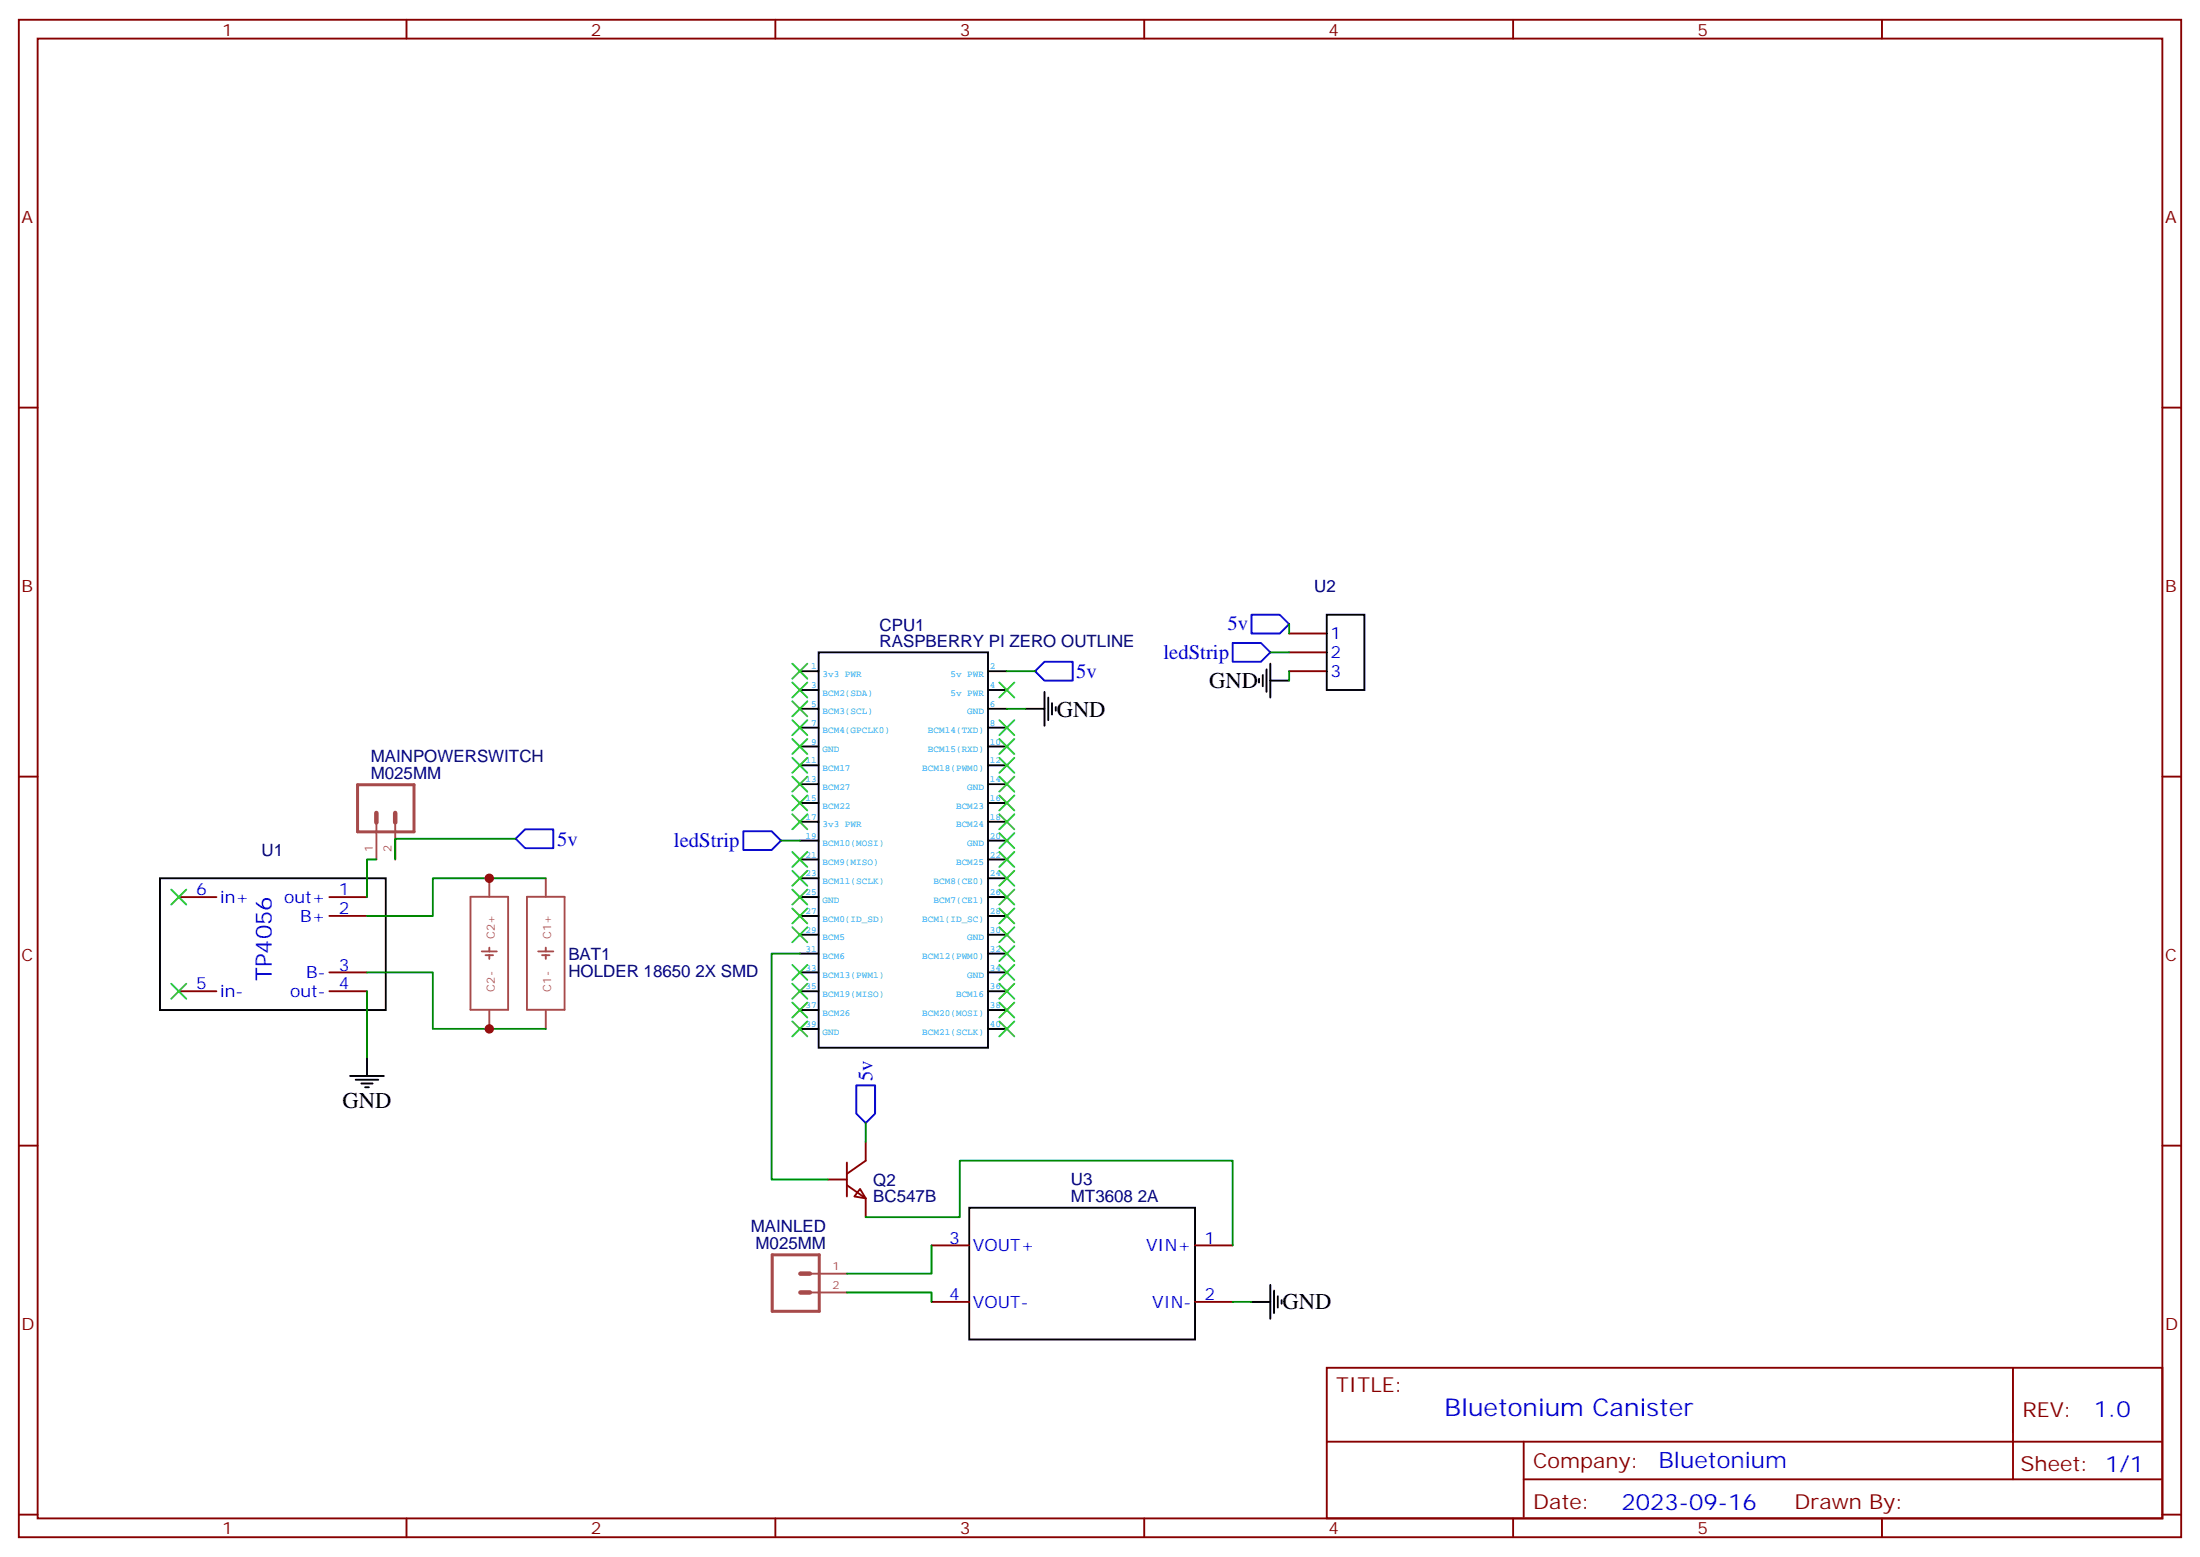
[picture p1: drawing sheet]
<svg xmlns="http://www.w3.org/2000/svg" width="412mm" height="292mm" viewBox="0 0 412 292" stroke-linecap="round" stroke-linejoin="round" font-family="sans-serif">
<g fill="none" stroke="#870000" stroke-width=".35">
<path d="M3.5 3.7h405.4v284.3h-405.4zM7.1 7.2h398.2v277.3h-398.2zM76.2 3.7v3.5M145.3 3.7v3.5M214.5 3.7v3.5M283.6 3.7v3.5M352.8 3.7v3.5M3.5 76.4h3.6M405.3 76.4h3.6M241.7 118.7h7M241.7 122.2h7M241.7 125.8h7"/>
<path d="M3.5 145.5h3.6M405.3 145.5h3.6M33.5 168.1h7.1M61.7 168.1h7.1M61.7 171.6h7.1M33.5 185.7h7.1M61.7 182.2h7.1M61.7 185.7h7.1M3.5 214.7h3.6M158.7 217.8v6.4M162.3 214v3.5l-3.6 2.5M405.3 214.7h3.6"/>
<path d="M155.2 221h3.5M158.7 222.1l3.6 2.4v3.6M161.2 222.8l1.1 1.7-2.1-.3zM174.6 233.4h7.1M224 233.4h7.1M174.6 243.9h7.1M224 243.9h7.1M248.7 256.3h156.6v28.2h-156.6zM377.3 256.3v20.9M248.7 270.1h156.5M285.6 277.2h119.6M285.6 270.1v14.2"/>
<path d="M3.5 283.8h3.6M76.2 284.5v3.5M145.3 284.5v3.5M214.5 284.5v3.5M283.6 284.5v3.5M352.8 284.5v3.5M405.3 283.8h3.6"/>
</g>
<g fill="none" stroke="#000" stroke-width=".35">
<path d="M248.7 115.2h7.1v14.1h-7.1zM149.9 125.8h3.6M149.9 129.3h3.6M149.9 132.8h3.6M149.9 136.3h3.6M149.9 139.9h3.6M153.5 122.2h31.7v74.1h-31.7zM185.2 125.8h3.5M185.2 129.3h3.5M185.2 132.8h3.5M185.2 136.3h3.5M185.2 139.9h3.5"/>
<path d="M192.3 132.8h3.5M195.8 129.6v6.4M196.5 130.7v4.2M197.2 131.8v2.1M197.9 132.5v.7M236 127.2v.7M236.7 126.5v2.1M237.4 125.4v4.2M238.1 127.5h3.6M238.1 124.4v6.3M149.9 143.4h3.6M149.9 146.9h3.6"/>
<path d="M149.9 150.5h3.6M149.9 154h3.6M149.9 157.5h3.6M185.2 143.4h3.5M185.2 146.9h3.5M185.2 150.5h3.5M185.2 154h3.5M185.2 157.5h3.5M30 164.6h42.3v24.7h-42.3zM149.9 161h3.6M149.9 164.6h3.6M149.9 168.1h3.6"/>
<path d="M149.9 171.6h3.6M149.9 175.2h3.6M149.9 178.7h3.6M185.2 161h3.5M185.2 164.6h3.5M185.2 168.1h3.5M185.2 171.6h3.5M185.2 175.2h3.5M185.2 178.7h3.5M68.8 198.1v3.5M149.9 182.2h3.6M149.9 185.7h3.6"/>
<path d="M149.9 189.3h3.6M149.9 192.8h3.6M185.2 182.2h3.5M185.2 185.7h3.5M185.2 189.3h3.5M185.2 192.8h3.5M65.6 201.6h6.4M66.7 202.3h4.2M67.7 203h2.1M68.4 203.7h.7M181.7 226.3h42.3v24.7h-42.3zM234.6 243.9h3.5"/>
<path d="M238.1 240.8v6.3M238.8 241.8v4.3M239.5 242.9v2.1M240.2 243.6v.7"/>
</g>
<g fill="none" stroke="#a64a4a" stroke-width=".35">
<path d="M70.6 154.1v6.9M74.1 154.1v6.9M88.2 168h7v21.2h-7zM90.3 178.3h2.8M91 179h1.4M91.7 164.6v3.4M91.7 177.6v.7M91.7 179v.7M98.8 168h7v21.2h-7zM100.9 178.3h2.8M101.6 179h1.4M102.3 164.6v3.4"/>
<path d="M102.3 177.6v.7M102.3 179v.7M91.7 189.3v3.5M102.3 189.3v3.5M151.8 238.7h6.9M151.8 242.2h6.9"/>
</g>
<g fill="none" stroke="#008700" stroke-width=".35">
<path d="M241.7 116.9v1.8M188.7 132.8h3.6M188.7 125.8h5.3M238.1 122.2h3.6M241.7 125.8v1.7M96.7 157.2h-22.6v3.8M146.4 157.5h3.5M70.6 161h-1.8v7.1M102.3 164.6h-21.2v7h-12.3M149.9 178.7h-5.3v42.3h10.6M68.8 182.2h12.3v10.6h21.2M68.8 185.7v12.4"/>
<path d="M162.3 210.4v3.6M162.3 228.1h17.6v-10.6h51.2v15.9M174.6 233.4v5.3h-15.9M158.7 242.2h15.9v1.7M231.1 243.9h3.5"/>
</g>
<path d="M234.6 115.2h5.3l1.8 1.7-1.8 1.8h-5.3zM194 125.8l1.8-1.8h5.3v3.5h-5.3zM231.1 120.5h5.3l1.7 1.7-1.7 1.8h-5.3zM96.7 157.2l1.7-1.8h5.3v3.5h-5.3zM139.3 155.8h5.3l1.8 1.7-1.8 1.8h-5.3zM160.5 203.4h3.5v5.3l-1.7 1.7-1.8-1.7z" fill="none" stroke="#00f" stroke-width=".35"/>
<path d="M67 147h10.6v8.9h-10.6zM144.8 235.1h8.8v10.6h-8.8z" fill="none" stroke="#a64a4a" stroke-width=".56"/>
<path d="M70.6 152.3v1.8M74.1 152.3v1.8M150 238.7h1.8M150 242.2h1.8" fill="none" stroke="#a64a4a" stroke-width=".85"/>
<g fill="none" stroke="#3c3" stroke-width=".35">
<path d="M148.5 124.4l2.8 2.8M148.5 127.9l2.8 2.8M148.5 131.4l2.8 2.8M148.5 134.9l2.8 2.9M148.5 138.5l2.8 2.8M151.3 124.4l-2.8 2.8M151.3 127.9l-2.8 2.8M151.3 131.4l-2.8 2.8M151.3 134.9l-2.8 2.9M151.3 138.5l-2.8 2.8M187.3 127.9l2.8 2.8M187.3 134.9l2.8 2.9"/>
<path d="M187.3 138.5l2.8 2.8M190.1 127.9l-2.8 2.8M190.1 134.9l-2.8 2.9M190.1 138.5l-2.8 2.8M148.5 142l2.8 2.8M148.5 145.5l2.8 2.8M148.5 149l2.8 2.9M148.5 152.6l2.8 2.8M148.5 159.6l2.8 2.9M151.3 142l-2.8 2.8M151.3 145.5l-2.8 2.8M151.3 149l-2.8 2.9"/>
<path d="M151.3 152.6l-2.8 2.8M151.3 159.6l-2.8 2.9M187.3 142l2.8 2.8M187.3 145.5l2.8 2.8M187.3 149l2.8 2.9M187.3 152.6l2.8 2.8M187.3 156.1l2.8 2.8M187.3 159.6l2.8 2.9M190.1 145.5l-2.8 2.8M190.1 149l-2.8 2.9M190.1 152.6l-2.8 2.8M190.1 142l-2.8 2.8"/>
<path d="M190.1 156.1l-2.8 2.8M190.1 159.6l-2.8 2.9M32.1 166.7l2.8 2.8M34.9 166.7l-2.8 2.8M148.5 163.2l2.8 2.8M148.5 166.7l2.8 2.8M148.5 170.2l2.8 2.8M148.5 173.7l2.8 2.9M151.3 163.2l-2.8 2.8M151.3 166.7l-2.8 2.8M151.3 170.2l-2.8 2.8M151.3 173.7l-2.8 2.9"/>
<path d="M187.3 163.2l2.8 2.8M187.3 166.7l2.8 2.8M187.3 170.2l2.8 2.8M187.3 173.7l2.8 2.9M187.3 177.3l2.8 2.8M190.1 163.2l-2.8 2.8M190.1 166.7l-2.8 2.8M190.1 170.2l-2.8 2.8M190.1 173.7l-2.8 2.9M190.1 177.3l-2.8 2.8M32.1 184.3l2.8 2.8M34.9 184.3l-2.8 2.8"/>
<path d="M148.5 180.8l2.8 2.8M148.5 184.3l2.8 2.8M148.5 187.9l2.8 2.8M148.5 191.4l2.8 2.8M151.3 180.8l-2.8 2.8M151.3 184.3l-2.8 2.8M151.3 187.9l-2.8 2.8M151.3 191.4l-2.8 2.8M187.3 180.8l2.8 2.8M187.3 184.3l2.8 2.8M187.3 187.9l2.8 2.8M187.3 191.4l2.8 2.8"/>
<path d="M190.1 180.8l-2.8 2.8M190.1 184.3l-2.8 2.8M190.1 187.9l-2.8 2.8M190.1 191.4l-2.8 2.8"/>
</g>
<g fill="#c00">
<circle cx="91.7" cy="164.6" r=".88"/>
<circle cx="91.7" cy="192.8" r=".88"/>
</g>
<text font-size="4.6" fill="#00f" x="270.8" y="265.3">Bluetonium Canister</text>
<g font-size="4.2">
<text x="226.7" y="129">GND</text>
<text x="198.1" y="134.3">GND</text>
<text x="64.2" y="207.7">GND</text>
<text x="240.4" y="245.4">GND</text>
</g>
<g font-size="4.2" fill="#00f">
<text x="51" y="183.9" transform="rotate(-90 51 183.9)">TP4056</text>
<text x="392.5" y="265.6">1.0</text>
<text x="310.9" y="275.1">Bluetonium</text>
<text x="304" y="282.9">2023-09-16</text>
</g>
<g font-size="3.9" fill="#00f">
<text x="230.1" y="118.1">5v</text>
<text x="218.1" y="123.5">ledStrip</text>
<text x="201.7" y="127">5v</text>
<text x="104.4" y="158.5">5v</text>
<text x="126.3" y="158.8">ledStrip</text>
<text x="163.5" y="202.6" transform="rotate(-90 163.5 202.6)">5v</text>
</g>
<g font-size="3.9" fill="#800">
<text x="250.5" y="260.9">TITLE:</text>
<text x="379.1" y="265.6">REV:</text>
<text x="287.4" y="275.1">Company:</text>
<text x="378.7" y="275.7">Sheet: 1/1</text>
<text x="287.4" y="282.8">Date:</text>
<text x="336.4" y="282.8">Drawn By:</text>
</g>
<g font-size="3.2" fill="#800">
<text x="41.6" y="6.7">1</text>
<text x="110.8" y="6.7">2</text>
<text x="179.9" y="6.7">3</text>
<text x="249.1" y="6.7">4</text>
<text x="318.2" y="6.7">5</text>
<text x="4.1" y="41.8">A</text>
<text x="405.9" y="41.8">A</text>
<text x="4.1" y="110.9">B</text>
<text x="405.9" y="110.9">B</text>
<text x="4.1" y="180.1">C</text>
<text x="405.9" y="180.1">C</text>
<text x="4.1" y="249.2">D</text>
<text x="405.9" y="249.2">D</text>
<text x="41.6" y="287.5">1</text>
<text x="110.8" y="287.5">2</text>
<text x="179.9" y="287.5">3</text>
<text x="249.1" y="287.5">4</text>
<text x="318.2" y="287.5">5</text>
</g>
<g font-size="3.2" fill="#000080">
<text x="246.3" y="110.9">U2</text>
<text x="164.9" y="118.1">CPU1</text>
<text x="164.9" y="121.2">RASPBERRY PI ZERO OUTLINE</text>
<text x="69.5" y="142.8">MAINPOWERSWITCH</text>
<text x="69.5" y="146">M025MM</text>
<text x="49.1" y="160.3">U1</text>
<text x="106.5" y="179.8">BAT1</text>
<text x="106.5" y="183">HOLDER 18650 2X SMD</text>
<text x="163.7" y="225.3">BC547B</text>
<text x="163.7" y="222.2">Q2</text>
<text x="200.7" y="225.2">MT3608 2A</text>
<text x="200.7" y="222">U3</text>
<text x="140.7" y="230.9">MAINLED</text>
<text x="141.6" y="234.1">M025MM</text>
</g>
<g font-size="3.2" fill="#00f">
<text x="249.4" y="119.8">1</text>
<text x="249.4" y="123.3">2</text>
<text x="249.4" y="126.8">3</text>
<text x="36.8" y="167.7">6</text>
<text x="63.5" y="167.7">1</text>
<text x="41.3" y="169.2">in+</text>
<text x="53.3" y="169.2">out+</text>
<text x="56.3" y="172.7">B+</text>
<text x="63.5" y="171.3">2</text>
<text x="36.8" y="185.4">5</text>
<text x="57.4" y="183.3">B-</text>
<text x="63.5" y="181.9">3</text>
<text x="63.5" y="185.4">4</text>
<text x="41.3" y="186.8">in-</text>
<text x="54.4" y="186.8">out-</text>
<text x="177.9" y="233">3</text>
<text x="225.8" y="233">1</text>
<text x="182.4" y="234.4">VOUT+</text>
<text x="214.8" y="234.4">VIN+</text>
<text x="177.9" y="243.6">4</text>
<text x="182.4" y="245">VOUT-</text>
<text x="216" y="245">VIN-</text>
<text x="225.8" y="243.6">2</text>
</g>
<g font-size="2.1" fill="#a54b4b">
<text x="69.9" y="159.7" transform="rotate(-90 69.9 159.7)">1</text>
<text x="73.4" y="159.7" transform="rotate(-90 73.4 159.7)">2</text>
<text x="92.8" y="176" transform="rotate(-90 92.8 176)">C2+</text>
<text x="103.3" y="176" transform="rotate(-90 103.3 176)">C1+</text>
<text x="92.8" y="185.8" transform="rotate(-90 92.8 185.8)">C2-</text>
<text x="103.3" y="185.8" transform="rotate(-90 103.3 185.8)">C1-</text>
<text x="156.1" y="238">1</text>
<text x="156.1" y="241.5">2</text>
</g>
<g font-size="1.8" fill="#09f">
<text x="152" y="125.4">1</text>
<text x="185.6" y="125.4">2</text>
<text x="152" y="128.9">3</text>
<text x="154.2" y="126.8">3v3 PWR</text>
<text x="154.2" y="130.4">BCM2(SDA)</text>
<text x="178.2" y="126.8">5v PWR</text>
<text x="178.2" y="130.4">5v PWR</text>
<text x="185.6" y="128.9">4</text>
<text x="152" y="132.5">5</text>
<text x="152" y="136">7</text>
<text x="154.2" y="133.9">BCM3(SCL)</text>
<text x="154.2" y="137.4">BCM4(GPCLK0)</text>
<text x="173.9" y="137.4">BCM14(TXD)</text>
<text x="181.3" y="133.9">GND</text>
<text x="185.6" y="132.5">6</text>
<text x="185.6" y="136">8</text>
<text x="151" y="143.1">11</text>
<text x="152" y="139.5">9</text>
<text x="154.2" y="140.9">GND</text>
<text x="173.9" y="140.9">BCM15(RXD)</text>
<text x="185.6" y="139.5">10</text>
<text x="185.6" y="143.1">12</text>
<text x="151" y="146.6">13</text>
<text x="154.2" y="144.5">BCM17</text>
<text x="154.2" y="148">BCM27</text>
<text x="172.9" y="144.5">BCM18(PWM0)</text>
<text x="181.3" y="148">GND</text>
<text x="185.6" y="146.6">14</text>
<text x="151" y="150.1">15</text>
<text x="151" y="153.6">17</text>
<text x="154.2" y="151.5">BCM22</text>
<text x="154.2" y="155">3v3 PWR</text>
<text x="179.2" y="151.5">BCM23</text>
<text x="179.2" y="155">BCM24</text>
<text x="185.6" y="150.1">16</text>
<text x="185.6" y="153.6">18</text>
<text x="151" y="157.2">19</text>
<text x="151" y="160.7">21</text>
<text x="154.2" y="158.6">BCM10(MOSI)</text>
<text x="181.3" y="158.6">GND</text>
<text x="185.6" y="157.2">20</text>
<text x="185.6" y="160.7">22</text>
<text x="151" y="164.2">23</text>
<text x="151" y="167.7">25</text>
<text x="154.2" y="162.1">BCM9(MISO)</text>
<text x="154.2" y="165.6">BCM11(SCLK)</text>
<text x="175" y="165.6">BCM8(CE0)</text>
<text x="179.2" y="162.1">BCM25</text>
<text x="185.6" y="164.2">24</text>
<text x="185.6" y="167.7">26</text>
<text x="151" y="171.3">27</text>
<text x="154.2" y="169.2">GND</text>
<text x="154.2" y="172.7">BCM0(ID_SD)</text>
<text x="172.9" y="172.7">BCM1(ID_SC)</text>
<text x="175" y="169.2">BCM7(CE1)</text>
<text x="185.6" y="171.3">28</text>
<text x="151" y="174.8">29</text>
<text x="151" y="178.3">31</text>
<text x="154.2" y="176.2">BCM5</text>
<text x="154.2" y="179.7">BCM6</text>
<text x="172.9" y="179.7">BCM12(PWM0)</text>
<text x="181.3" y="176.2">GND</text>
<text x="185.6" y="174.8">30</text>
<text x="185.6" y="178.3">32</text>
<text x="151" y="181.9">33</text>
<text x="151" y="185.4">35</text>
<text x="154.2" y="183.3">BCM13(PWM1)</text>
<text x="181.3" y="183.3">GND</text>
<text x="185.6" y="181.9">34</text>
<text x="185.6" y="185.4">36</text>
<text x="151" y="188.9">37</text>
<text x="154.2" y="186.8">BCM19(MISO)</text>
<text x="154.2" y="190.3">BCM26</text>
<text x="172.9" y="190.3">BCM20(MOSI)</text>
<text x="179.2" y="186.8">BCM16</text>
<text x="185.6" y="188.9">38</text>
<text x="151" y="192.4">39</text>
<text x="154.2" y="193.9">GND</text>
<text x="172.9" y="193.9">BCM21(SCLK)</text>
<text x="185.6" y="192.4">40</text>
</g>
</svg>
